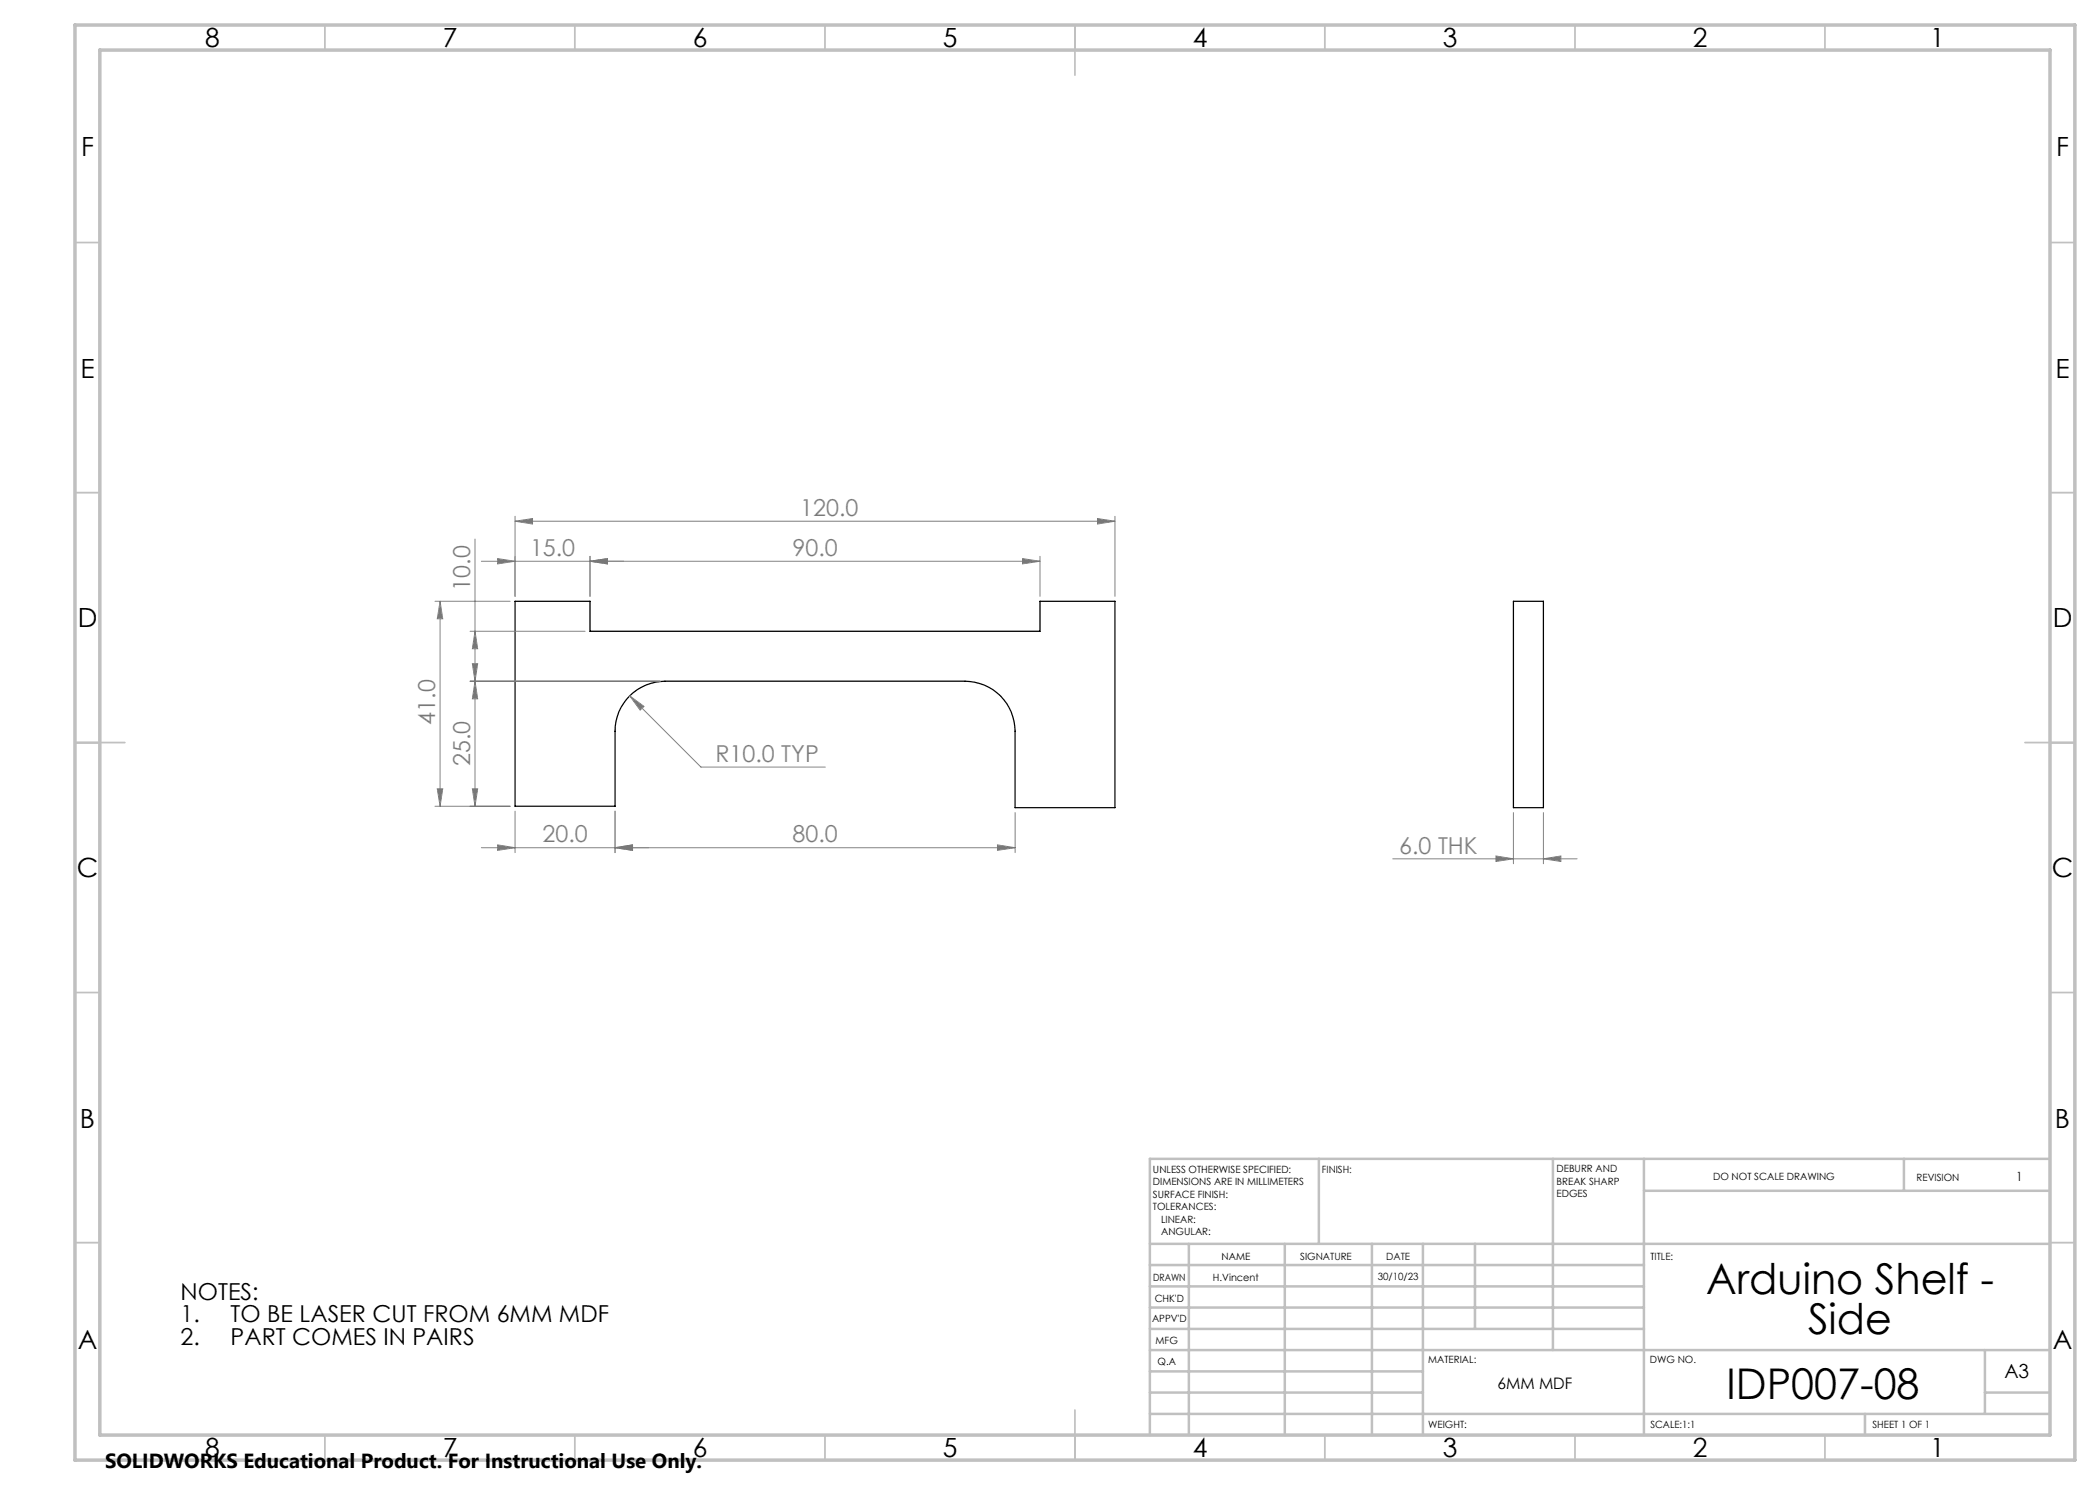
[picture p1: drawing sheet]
<svg xmlns="http://www.w3.org/2000/svg" width="420mm" height="297mm" viewBox="0 0 420 297" stroke-linecap="round" stroke-linejoin="round" font-family="sans-serif">
<path d="M103 120.3h15v6h90v-6h15v41.2h-20v-15.2a10 10 0 0 0-10-10.1h-60a10 10 0 0 0-10 10.1v15h-20zM302.7 120.3h6v41.2h-6z" fill="none" stroke="#000" stroke-width=".25"/>
<g fill="none" stroke="#808080" stroke-width=".2">
<path d="M95 107.8v53.5M96.3 112.3h111.7M99.5 111.7l3.5 .6-3.5 .5zM103 104.2l3.5-.5v1.1zM103 103.3v16M103 104.2h120M118 112.3l3.5-.6v1.1zM118 111.3v8M204.5 111.7l3.5 .6-3.5 .5zM208 111.3v8M219.5 103.7l3.5 .5-3.5 .6zM223 103.3v16"/>
<path d="M87 120.3h15M88 120.3l.5 3.5h-1zM88 120.3v41M94 136.2h38M94 126.3h23M94.5 132.7h1l-.5 3.5zM95 136.2l.5 3.6h-1zM95 126.3l.5 3.4h-1zM125.9 139.2l2.9 2.1-.8 .7zM125.9 139.2l14.3 14.2h24.9M87.5 157.8h1l-.5 3.5zM94.5 157.8h1l-.5 3.5z"/>
<path d="M87 161.3h15M99.5 169l3.5 .5-3.5 .6zM103 162.2v8.3M123 169.5l3.5-.5v1.1zM123 162.2v8.3M199.5 169l3.5 .5-3.5 .6zM203 169.5h-106.7M203 162.5v8M278.6 171.8h36.8M299.2 171.2l3.5 .6-3.5 .5zM302.7 162.5v10.3M308.7 171.8l3.5-.6v1.1z"/>
<path d="M308.7 162.5v10.3"/>
</g>
<g fill="none" stroke="#c0c0c0" stroke-width=".35">
<path d="M65 5v5M115 5v5M165 5v5M215 5v10M265 5v5M315 5v5M365 5v5M15 48.5h5M410 48.5h5M15 98.5h5M410 98.5h5M15 148.5h10"/>
<path d="M405 148.5h10M15 198.5h5M410 198.5h5M15 248.5h5M410 248.5h5M65 287v5M115 287v5M165 287v5M215 282v10M265 287v5M315 287v5M365 287v5"/>
</g>
<g fill="none" stroke="#c0c0c0" stroke-width=".5">
<path d="M263.8 231.8v17M310.6 231.8v38.2M328.8 231.8v55.2M328.8 238.2h81.2M380.8 231.8v6.4M410 231.8h-180v55.2M230 248.8h180M230 257.3h98.8M230 253h98.8M237.8 248.8v38.2M257 248.8v38.2M274.4 248.8v38.2"/>
<path d="M284.6 248.8v38.2M295 248.8v17M230 265.8h98.8M230 261.5h98.8M230 278.5h54.6M230 274.3h54.6M230 270h180M397 278.5h13M397 270v12.8M230 282.8h180M373 282.8v4.2"/>
</g>
<path d="M15 5h400v287h-400zM20 10h390v277h-390z" fill="none" stroke="#c0c0c0" stroke-width=".7"/>
<g fill="#808080">
<path d="M103 104.2l3.5-.5v1.1zM219.5 103.7l3.5 .5-3.5 .6zM118 112.3l3.5-.6v1.1zM204.5 111.7l3.5 .6-3.5 .5zM125.9 139.2l2.1 2.8 .8-.7zM299.2 171.2l3.5 .6-3.5 .5zM308.7 171.8l3.5-.6v1.1z"/>
<path d="M99.5 111.7l3.5 .6-3.5 .5zM118 112.3l3.5-.6v1.1zM99.5 169l3.5 .5-3.5 .6zM123 169.5l3.5-.5v1.1z"/>
<path d="M88 120.3l.5 3.5h-1zM87.5 157.8h1l-.5 3.5zM95 136.2l.5 3.6h-1zM94.5 157.8h1l-.5 3.5zM95 126.3l.5 3.4h-1zM94.5 132.7h1l-.5 3.5z"/>
<path d="M123 169.5l3.5-.5v1.1zM199.5 169l3.5 .5-3.5 .6z"/>
</g>
<g font-size="8.5">
<text x="341.2" y="258.8">Arduino Shelf -</text>
<text x="361.6" y="266.9">Side</text>
<text x="345.3" y="279.7">IDP007-08</text>
</g>
<g font-size="5.3">
<text x="41" y="9.5">8</text>
<text x="88.5" y="9.5">7</text>
<text x="138.5" y="9.5">6</text>
<text x="188.5" y="9.5">5</text>
<text x="238.5" y="9.5">4</text>
<text x="288.5" y="9.5">3</text>
<text x="338.5" y="9.5">2</text>
<text x="386" y="9.5">1</text>
<text x="16.2" y="31.2">F</text>
<text x="411.2" y="31.2">F</text>
<text x="16.1" y="75.5">E</text>
<text x="411.1" y="75.5">E</text>
<text x="15.5" y="125.5">D</text>
<text x="410.5" y="125.5">D</text>
<text x="15.4" y="175.5">C</text>
<text x="410.4" y="175.5">C</text>
<text x="16" y="225.5">B</text>
<text x="411" y="225.5">B</text>
<text x="15.5" y="269.7">A</text>
<text x="410.5" y="269.7">A</text>
<text x="41" y="291.5">8</text>
<text x="88.5" y="291.5">7</text>
<text x="138.5" y="291.5">6</text>
<text x="188.5" y="291.5">5</text>
<text x="238.5" y="291.5">4</text>
<text x="288.5" y="291.5">3</text>
<text x="338.5" y="291.5">2</text>
<text x="386" y="291.5">1</text>
</g>
<g font-size="4.7" fill="#808080">
<text x="160" y="103.2">120.0</text>
<text x="106" y="111.2">15.0</text>
<text x="158.5" y="111.2">90.0</text>
<text x="94" y="118.1" transform="rotate(-90 94 118.1)">10.0</text>
<text x="87" y="144.9" transform="rotate(-90 87 144.9)">41.0</text>
<text x="94" y="153.3" transform="rotate(-90 94 153.3)">25.0</text>
<text x="143.1" y="152.4">R10.0 TYP</text>
<text x="108.5" y="168.5">20.0</text>
<text x="158.5" y="168.5">80.0</text>
<text x="279.8" y="170.7">6.0 THK</text>
</g>
<g font-size="4.7">
<text x="36.1" y="260">NOTES:</text>
<text x="36.1" y="264.5">1.</text>
<text x="36.1" y="269">2.</text>
<text x="46.1" y="264.5">TO BE LASER CUT FROM 6MM MDF</text>
<text x="46.1" y="269">PART COMES IN PAIRS</text>
</g>
<text font-size="4.1" x="21" y="293.7">SOLIDWORKS Educational Product. For Instructional Use Only.</text>
<text font-size="3.9" x="400.9" y="275.5">A3</text>
<text font-size="3.2" x="299.5" y="277.9">6MM MDF</text>
<text font-size="2.5" x="403.2" y="236.1">1</text>
<g font-size="2">
<text x="230.6" y="234.6">UNLESS OTHERWISE SPECIFIED:</text>
<text x="230.6" y="237.1">DIMENSIONS ARE IN MILLIMETERS</text>
<text x="230.6" y="239.6">SURFACE FINISH:</text>
<text x="264.4" y="234.6">FINISH:</text>
<text x="311.3" y="234.5">DEBURR AND</text>
<text x="311.3" y="237">BREAK SHARP</text>
<text x="311.3" y="239.5">EDGES</text>
<text x="342.6" y="236">DO NOT SCALE DRAWING</text>
<text x="383.3" y="236.2">REVISION</text>
<text x="230.6" y="242.1">TOLERANCES:</text>
<text x="232.2" y="244.6">LINEAR:</text>
<text x="232.2" y="247.1">ANGULAR:</text>
<text x="244.3" y="252">NAME</text>
<text x="260" y="251.9">SIGNATURE</text>
<text x="277.2" y="251.9">DATE</text>
<text x="330.1" y="251.9">TITLE:</text>
<text x="230.6" y="256.1">DRAWN</text>
<text x="242.6" y="256.1">H.Vincent</text>
<text x="275.5" y="255.9">30/10/23</text>
<text x="230.9" y="260.3">CHK'D</text>
<text x="230.4" y="264.4">APPV'D</text>
<text x="231.1" y="268.8">MFG</text>
<text x="231.5" y="273">Q.A</text>
<text x="285.6" y="272.5">MATERIAL:</text>
<text x="330" y="272.5">DWG NO.</text>
<text x="285.6" y="285.5">WEIGHT:</text>
<text x="330.1" y="285.6">SCALE:1:1</text>
<text x="374.5" y="285.6">SHEET 1 OF 1</text>
</g>
</svg>
